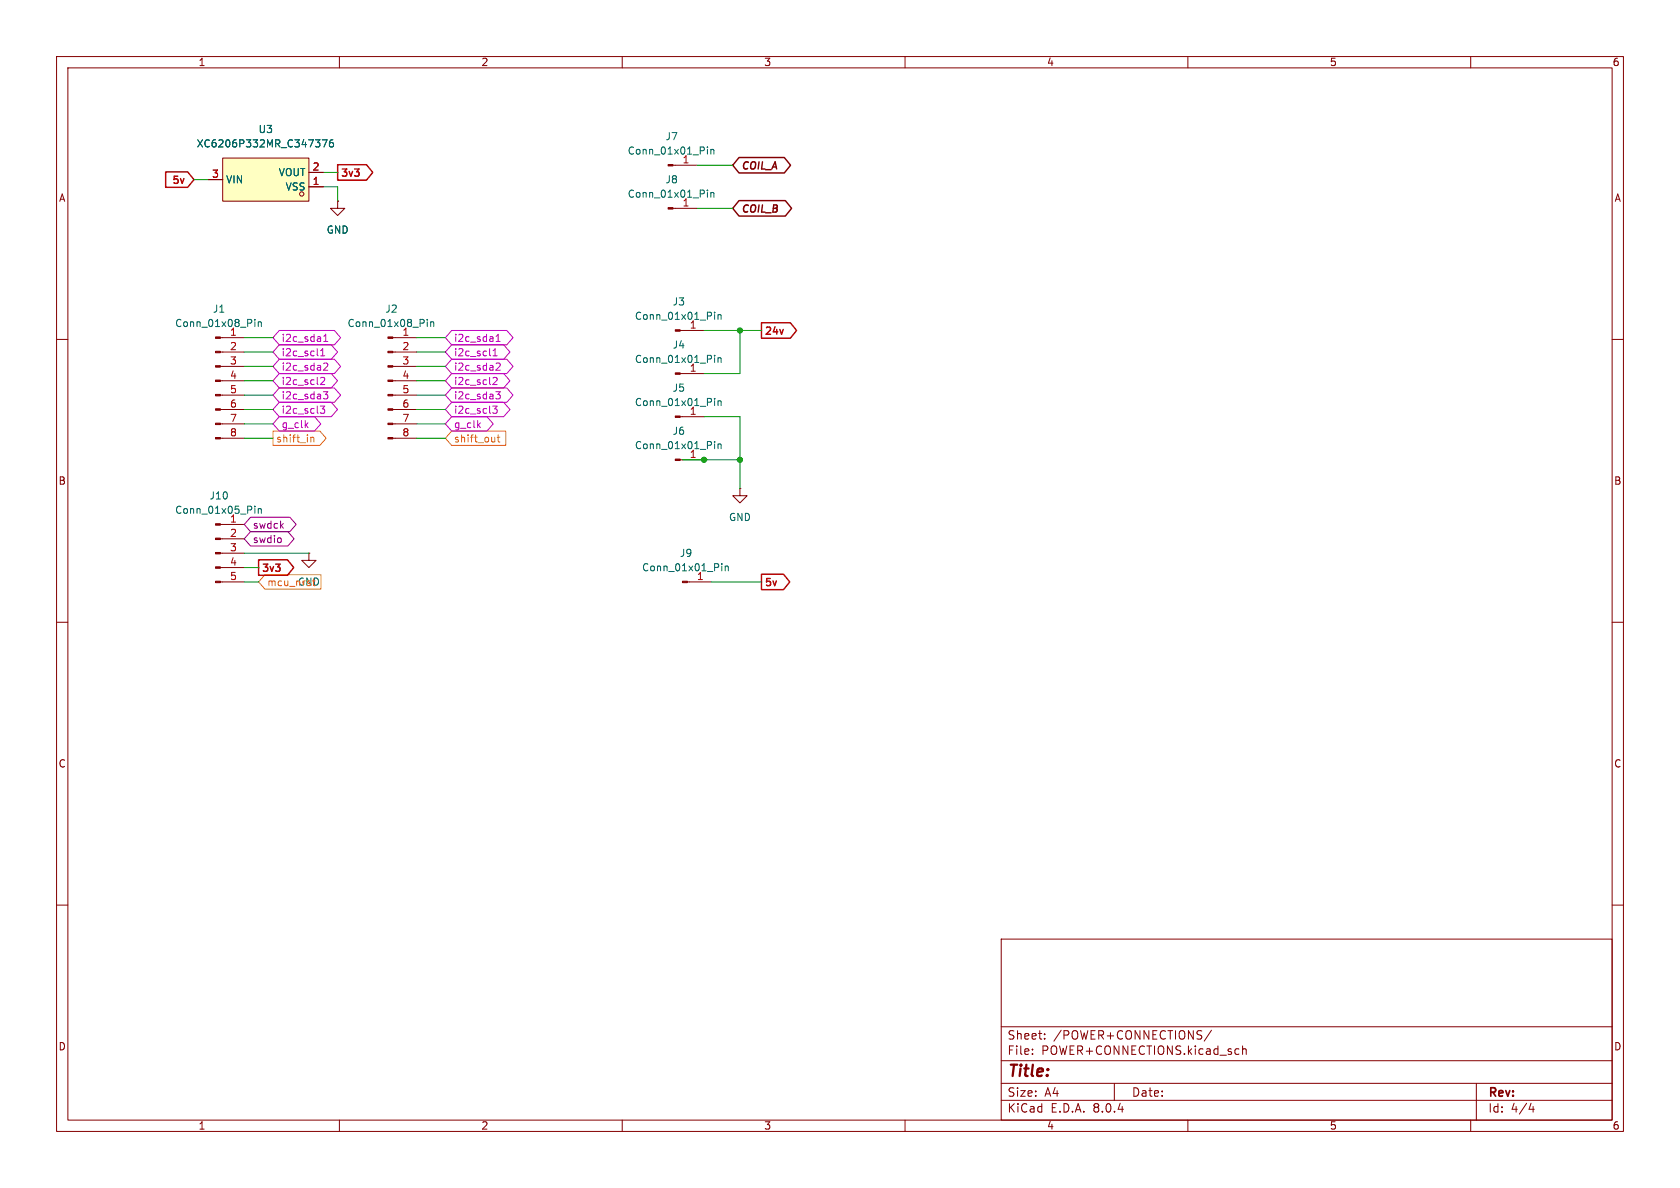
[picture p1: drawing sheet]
<svg xmlns="http://www.w3.org/2000/svg" width="297mm" height="210mm" viewBox="0 0 297 210" stroke-linecap="round" stroke-linejoin="round" font-family="sans-serif">
<g fill="none" stroke="#840000" stroke-width=".18">
<path d="M10 10h277v190h-277zM12 12h273v186h-273zM60 10v2M110 10v2M160 10v2M210 10v2M260 10v2M10 60h2M39 59.7h4.2M69.4 59.7h4.3M285 60h2M39 77.5h4.2"/>
<path d="M39 74.9h4.2M39 72.4h4.2M39 69.9h4.2M39 67.3h4.2M39 64.8h4.2M39 62.2h4.2M69.4 77.5h4.3M69.4 74.9h4.3M69.4 72.4h4.3M69.4 69.9h4.3M69.4 67.3h4.3M69.4 64.8h4.3"/>
<path d="M69.4 62.2h4.3M39 97.8h4.2M39 95.3h4.2M39 92.7h4.2M54.6 97.8v1.3h1.3l-1.3 1.2-1.3-1.2h1.3M54.6 97.8h.1M10 110h2M39 102.9h4.2M39 100.3h4.2M285 110h2M10 160h2M285 160h2"/>
<path d="M177 166h108v32h-108zM60 198v2M110 198v2M160 198v2M177 194.5h108M177 191.5h108M177 187.5h108M177 181.5h108M182.5 186.3v.1M182.5 185.5v.1M184.7 183.6v.1M184.7 182.8v.1"/>
<path d="M197 191.5v3M210 198v2M214.2 182.1l-1.3 2M219.7 184.9v1.5M219.7 185.5l.2-.1 .3 .1 .1 .9M260 198v2M261 191.5v6.5M270.7 195l-.4 1.1h.9M271 195.6v1"/>
</g>
<g fill="#840000" stroke="#840000" stroke-width=".18">
<path d="M38.1 77.3h.9v.3h-.9z"/>
<path d="M38.1 74.8h.9v.3h-.9z"/>
<path d="M38.1 72.3h.9v.2h-.9z"/>
<path d="M38.1 69.7h.9v.3h-.9z"/>
<path d="M38.1 67.2h.9v.2h-.9z"/>
<path d="M38.1 64.6h.9v.3h-.9z"/>
<path d="M38.1 62.1h.9v.3h-.9z"/>
<path d="M38.1 59.6h.9v.2h-.9z"/>
<path d="M38.1 102.7h.9v.3h-.9z"/>
<path d="M38.1 100.2h.9v.3h-.9z"/>
<path d="M38.1 97.7h.9v.2h-.9z"/>
<path d="M38.1 95.1h.9v.3h-.9z"/>
<path d="M38.1 92.6h.9v.2h-.9z"/>
<path d="M68.6 77.3h.8v.3h-.8z"/>
<path d="M68.6 74.8h.8v.3h-.8z"/>
<path d="M68.6 72.3h.8v.2h-.8z"/>
<path d="M68.6 69.7h.8v.3h-.8z"/>
<path d="M68.6 67.2h.8v.2h-.8z"/>
<path d="M68.6 64.6h.8v.3h-.8z"/>
<path d="M68.6 62.1h.8v.3h-.8z"/>
<path d="M68.6 59.6h.8v.2h-.8z"/>
</g>
<path d="M45.1 56.5v.1M45.1 56.9v.8M45.7 56.9v.8M45.7 57l.1-.1h.3l.1 .8M75.5 56.5v.1M75.5 56.9v.8M76.1 57l.2-.1h.3l.1 .8M76.1 56.9v.8M45.1 89.5v.1M45.1 89.9v.8M45.7 89.9v.8M45.7 90l.1-.1 .3 .1 .1 .7" fill="none" stroke="#006464" stroke-width=".18"/>
<path d="M39.4 27.9h15.2v7.7h-15.2z" fill="#ffffc2"/>
<g fill="none" stroke="#840000" stroke-width=".18">
<path d="M36.8 31.8h2.6M39.4 27.9h15.2v7.7h-15.2zM54.6 33h2.5M54.6 30.5h2.5M59.7 35.6v1.2h1.3l-1.3 1.3-1.3-1.3h1.3M59.7 35.6h.1M119 36.8h4.2M119 29.2h4.2M120.2 58.4h4.3M120.2 66h4.3M120.2 73.7h4.3M120.2 81.3h4.3"/>
<path d="M130.8 86.4v1.2h1.3l-1.3 1.3-1.3-1.3h1.3M130.8 86.4h.1M121.5 102.9h4.2"/>
<circle cx="53.3" cy="34.3" r=".38"/>
</g>
<g fill="none" stroke="#006464" stroke-width=".18">
<path d="M57 24.7h.8l-.5 1.3M58.8 24.7l-.3 .1a.86 .86 0 0 0 0 1.2l.4-.1 .1-.5-.3-.2h-.2l-.3 .2M125.1 26v.1M125.1 26.4v.8M125.1 33.6v.1M125.1 34v.9M125.7 26.4v.8M125.7 34v.9M125.7 34.1l.2-.1 .3 .1v.8M125.7 26.5l.2-.1 .3 .1v.7M126.3 55.2v.1M126.3 55.6v.9"/>
<path d="M126.9 55.6v.9M126.9 55.7l.2-.1 .3 .1 .1 .8M126.3 62.8v.1M126.3 63.2v.9M126.3 70.4v.2M126.3 70.9v.8M126.3 78v.2M126.3 78.5v.8M126.9 63.2v.9M126.9 70.9v.8M126.9 78.5v.8M126.9 78.6l.2-.1h.3l.1 .8"/>
<path d="M126.9 63.4l.2-.2 .3 .1 .1 .8M126.9 71l.2-.1h.3l.1 .8M127.6 99.6v.2M127.6 100.1v.8M128.2 100.1v.8M128.2 100.2l.2-.1h.3l.1 .8"/>
</g>
<g fill="#840000" stroke="#840000" stroke-width=".18">
<path d="M120.6 102.7h.9v.3h-.9z"/>
<path d="M118.1 36.7h.9v.3h-.9z"/>
<path d="M118.1 29.1h.9v.2h-.9z"/>
<path d="M119.4 81.2h.8v.2h-.8z"/>
<path d="M119.4 65.9h.8v.3h-.8z"/>
<path d="M119.4 58.3h.8v.2h-.8z"/>
<path d="M119.4 73.5h.8v.3h-.8z"/>
</g>
<g fill="none" stroke="#c200c2" stroke-width=".18">
<path d="M49.4 58.4h9.7l1.1 1.3-1.1 1.3h-9.7l-1.1-1.3zM57.2 59.5l.4-.4v1.3M79.9 58.4h9.7l1.1 1.3-1.1 1.3h-9.7l-1.2-1.3zM87.7 59.5l.4-.4v1.3M49.4 73.7h6.2l1.1 1.2-1.1 1.3h-6.2l-1.1-1.3zM49.4 63.5h9.7l1.1 1.3-1.1 1.2h-9.7l-1.1-1.2zM49.4 61h9.2l1.1 1.2-1.1 1.3h-9.2l-1.1-1.3zM49.4 66h9.2l1.1 1.3-1.1 1.3h-9.2l-1.1-1.3zM49.4 68.6h9.7l1.1 1.3-1.1 1.2h-9.7l-1.1-1.2zM49.4 71.1h9.2l1.1 1.3-1.1 1.3h-9.2l-1.1-1.3zM54.1 75.1l.3 .5M54.4 74.8l-.4 .4"/>
<path d="M56.6 71.8h.8l-.4 .5 .3 .1v.5l-.1 .2-.6-.2M56.7 66.8l.5-.1 .2 .4-.8 .9h.8M56.7 62.9h.7M56.7 62l.3-.4v1.3M57.2 69.3h.8l-.5 .4 .4 .2v.5l-.2 .1h-.5M57.2 60.4h.8M57.3 64.2h.4l.3 .3-.8 .9h.8M79.9 71.1h9.1l1.2 1.3-1.2 1.3h-9.1l-1.2-1.3zM79.9 63.5h9.7l1.1 1.3-1.1 1.2h-9.7l-1.2-1.2zM79.9 66h9.1l1.2 1.3-1.2 1.3h-9.1l-1.2-1.3zM79.9 68.6h9.7l1.1 1.3-1.1 1.2h-9.7l-1.2-1.2zM79.9 61h9.1l1.2 1.2-1.2 1.3h-9.1l-1.2-1.3z"/>
<path d="M79.9 73.7h6.2l1.1 1.2-1.1 1.3h-6.2l-1.2-1.3zM84.6 75.1l.3 .5M84.9 74.8l-.5 .4M87.1 71.8h.8l-.4 .5 .3 .1v.5l-.2 .2-.5-.2M87.2 66.8l.4-.1 .3 .4-.8 .9h.8M87.2 62.9h.7M87.2 62l.3-.4v1.3M87.6 69.3h.8l-.4 .4 .4 .2v.5l-.2 .1h-.5M87.7 60.4h.7M87.8 64.2h.4l.2 .3-.8 .9h.8"/>
</g>
<path d="M29.3 30.4h3.9l1.1 1.4-1.1 1.3h-3.9zM59.7 29.1h5.1l1.1 1.4-1.1 1.3h-5.1zM134.6 57.1h5.1l1.1 1.3-1.1 1.4h-5.1zM45.7 99h5.1l1.1 1.3-1.1 1.4h-5.1zM134.6 101.5h3.9l1.1 1.4-1.1 1.3h-3.9z" fill="none" stroke="#c20000" stroke-width=".25"/>
<path d="M44.3 94h6.6l1.1 1.3-1.1 1.2h-6.6l-1.1-1.2zM44.3 91.4h6.9l1.2 1.3-1.2 1.3h-6.9l-1.1-1.3zM49.7 95.2v.6" fill="none" stroke="#840084" stroke-width=".18"/>
<path d="M48.3 76.2h8.2l1.2 1.3-1.2 1.2h-8.2zM54.9 77.3v.8M54.9 77.4l.2-.1 .3 .1 .1 .7M79.9 76.2h9.5v2.5h-9.5l-1.2-1.2zM87.5 77.3v.8M87.5 78l-.1 .1M87.9 77.3h.5M88.1 76.9v1.1l.3 .1M46.8 101.6h10v2.5h-10l-1.1-1.2z" fill="none" stroke="#f90" stroke-width=".18"/>
<path d="M130.7 27.8h8l1.1 1.4-1.1 1.4h-8l-1.2-1.4zM130.7 35.5h8.1l1.1 1.3-1.1 1.4h-8.1l-1.2-1.4z" fill="none" stroke="#7c0004" stroke-width=".25"/>
<g fill="none" stroke="#009600" stroke-width=".18">
<path d="M34.3 31.8h2.5M57.1 30.5h2.6M57.1 33h2.6v2.6M123.2 36.8h6.3M123.2 29.2h6.3M43.2 59.7h5.1M73.7 59.7h5M124.5 58.4h10.1M130.8 58.4v7.6h-6.3M43.2 72.4h5.1M43.2 77.5h5.1M43.2 69.9h5.1"/>
<path d="M43.2 74.9h5.1M43.2 62.2h5.1M43.2 64.8h5.1M43.2 67.3h5.1M73.7 72.4h5M73.7 77.5h5M73.7 69.9h5M73.7 74.9h5M73.7 62.2h5M73.7 64.8h5M73.7 67.3h5M124.5 73.7h6.3v12.7"/>
<path d="M43.2 97.8h11.4M120.6 81.3h10.2M43.2 102.9h2.5M43.2 100.3h2.5M125.7 102.9h8.9"/>
</g>
<g fill="#009600" stroke="#009600" stroke-width=".18">
<circle cx="124.5" cy="81.3" r=".46"/>
<circle cx="130.8" cy="81.3" r=".46"/>
<circle cx="130.8" cy="58.4" r=".46"/>
</g>
<text font-size="2.8" fill="#840000" x="178" y="190.9">Title:</text>
<g font-size="2.1" fill="#840000">
<text x="178" y="184">Sheet:</text>
<text x="186.2" y="184">/POWER+CONNECTIONS/</text>
<text x="178" y="186.7">File:</text>
<text x="184.1" y="186.7">POWER+CONNECTIONS.kicad_sch</text>
<text x="178" y="196.9">KiCad</text>
<text x="178" y="194.1">Size:</text>
<text x="184.7" y="194.1">A4</text>
<text x="185.7" y="196.9">E.D.A.</text>
<text x="193.3" y="196.9">8.0.4</text>
<text x="200" y="194.1">Date:</text>
<text x="263" y="194.3">Rev:</text>
<text x="263" y="196.9">Id:</text>
<text x="267.1" y="196.9">4/4</text>
</g>
<g font-size="1.8" fill="#840000">
<text x="35" y="11.9">1</text>
<text x="85" y="11.9">2</text>
<text x="135" y="11.9">3</text>
<text x="185" y="11.9">4</text>
<text x="235" y="11.9">5</text>
<text x="285" y="11.9">6</text>
<text x="10.3" y="35.9">A</text>
<text x="285.3" y="35.9">A</text>
<text x="10.3" y="85.9">B</text>
<text x="285.3" y="85.9">B</text>
<text x="10.3" y="135.9">C</text>
<text x="285.3" y="135.9">C</text>
<text x="10.3" y="185.9">D</text>
<text x="285.3" y="185.9">D</text>
<text x="35" y="199.9">1</text>
<text x="85" y="199.9">2</text>
<text x="135" y="199.9">3</text>
<text x="185" y="199.9">4</text>
<text x="235" y="199.9">5</text>
<text x="285" y="199.9">6</text>
</g>
<g font-size="1.8" fill="#006464">
<text x="45.6" y="23.7">U3</text>
<text x="34.7" y="26.3">XC6206P332MR_C347376</text>
<text x="110.9" y="27.5">Conn_01x01_Pin</text>
<text x="117.6" y="25">J7</text>
<text x="120.6" y="29">1</text>
<text x="39.9" y="32.6">VIN</text>
<text x="49.2" y="31.3">VOUT</text>
<text x="50.4" y="33.9">VSS</text>
<text x="110.9" y="35.2">Conn_01x01_Pin</text>
<text x="117.6" y="32.6">J8</text>
<text x="57.7" y="41.5">GND</text>
<text x="120.6" y="36.6">1</text>
<text x="30.9" y="58">Conn_01x08_Pin</text>
<text x="37.5" y="55.5">J1</text>
<text x="40.6" y="59.4">1</text>
<text x="61.3" y="58">Conn_01x08_Pin</text>
<text x="68" y="55.5">J2</text>
<text x="71" y="59.4">1</text>
<text x="112.1" y="56.7">Conn_01x01_Pin</text>
<text x="118.8" y="54.2">J3</text>
<text x="121.8" y="58.2">1</text>
<text x="112.1" y="64.4">Conn_01x01_Pin</text>
<text x="118.8" y="61.8">J4</text>
<text x="121.8" y="65.8">1</text>
<text x="112.1" y="72">Conn_01x01_Pin</text>
<text x="118.8" y="69.4">J5</text>
<text x="118.8" y="77.1">J6</text>
<text x="121.8" y="73.4">1</text>
<text x="112.1" y="79.6">Conn_01x01_Pin</text>
<text x="121.8" y="81">1</text>
<text x="36.9" y="88.5">J10</text>
<text x="30.9" y="91">Conn_01x05_Pin</text>
<text x="40.6" y="92.5">1</text>
<text x="128.8" y="92.3">GND</text>
<text x="113.4" y="101.2">Conn_01x01_Pin</text>
<text x="120.1" y="98.7">J9</text>
<text x="123.1" y="102.6">1</text>
</g>
<g font-size="1.8" fill="#c20000">
<text x="30.2" y="32.9">5v</text>
<text x="60.2" y="31.6">3v3</text>
<text x="135.1" y="59.5">24v</text>
<text x="46.2" y="101.4">3v3</text>
<text x="135.1" y="104">5v</text>
</g>
<g font-size="1.8" fill="#a90000">
<text x="37.4" y="31.5">3</text>
<text x="55.2" y="32.8">1</text>
<text x="55.2" y="30.2">2</text>
<text x="40.6" y="62">2</text>
<text x="40.6" y="64.5">3</text>
<text x="71" y="62">2</text>
<text x="71" y="64.5">3</text>
<text x="40.6" y="67.1">4</text>
<text x="40.6" y="69.6">5</text>
<text x="71" y="67.1">4</text>
<text x="71" y="69.6">5</text>
<text x="40.6" y="72.1">6</text>
<text x="40.6" y="74.7">7</text>
<text x="40.6" y="77.2">8</text>
<text x="71" y="72.1">6</text>
<text x="71" y="74.7">7</text>
<text x="71" y="77.2">8</text>
<text x="40.6" y="95">2</text>
<text x="40.6" y="97.5">3</text>
<text x="40.6" y="100.1">4</text>
<text x="40.6" y="102.6">5</text>
</g>
<g font-size="1.8" fill="#7c0004">
<text x="131" y="30.3">COIL_A</text>
<text x="131" y="37.9">COIL_B</text>
</g>
<g font-size="1.8" fill="#c200c2">
<text x="49.7" y="65.7">i2c_sda2</text>
<text x="49.7" y="60.6">i2c_sda1</text>
<text x="49.7" y="63.2">i2c_scl1</text>
<text x="80.2" y="60.6">i2c_sda1</text>
<text x="80.2" y="65.7">i2c_sda2</text>
<text x="80.2" y="63.2">i2c_scl1</text>
<text x="49.7" y="68.3">i2c_scl2</text>
<text x="49.7" y="70.8">i2c_sda3</text>
<text x="80.2" y="68.3">i2c_scl2</text>
<text x="80.2" y="70.8">i2c_sda3</text>
<text x="49.7" y="75.9">g_clk</text>
<text x="49.7" y="73.3">i2c_scl3</text>
<text x="80.2" y="73.3">i2c_scl3</text>
<text x="80.2" y="75.9">g_clk</text>
</g>
<g font-size="1.8" fill="#f90">
<text x="48.7" y="78.4">shift_in</text>
<text x="80.2" y="78.4">shift_out</text>
<text x="47.1" y="103.8">mcu_nrst</text>
<text x="52.6" y="103.7">GND</text>
</g>
<g font-size="1.8" fill="#840084">
<text x="44.6" y="93.7">swdck</text>
<text x="44.6" y="96.2">swdio</text>
</g>
</svg>
